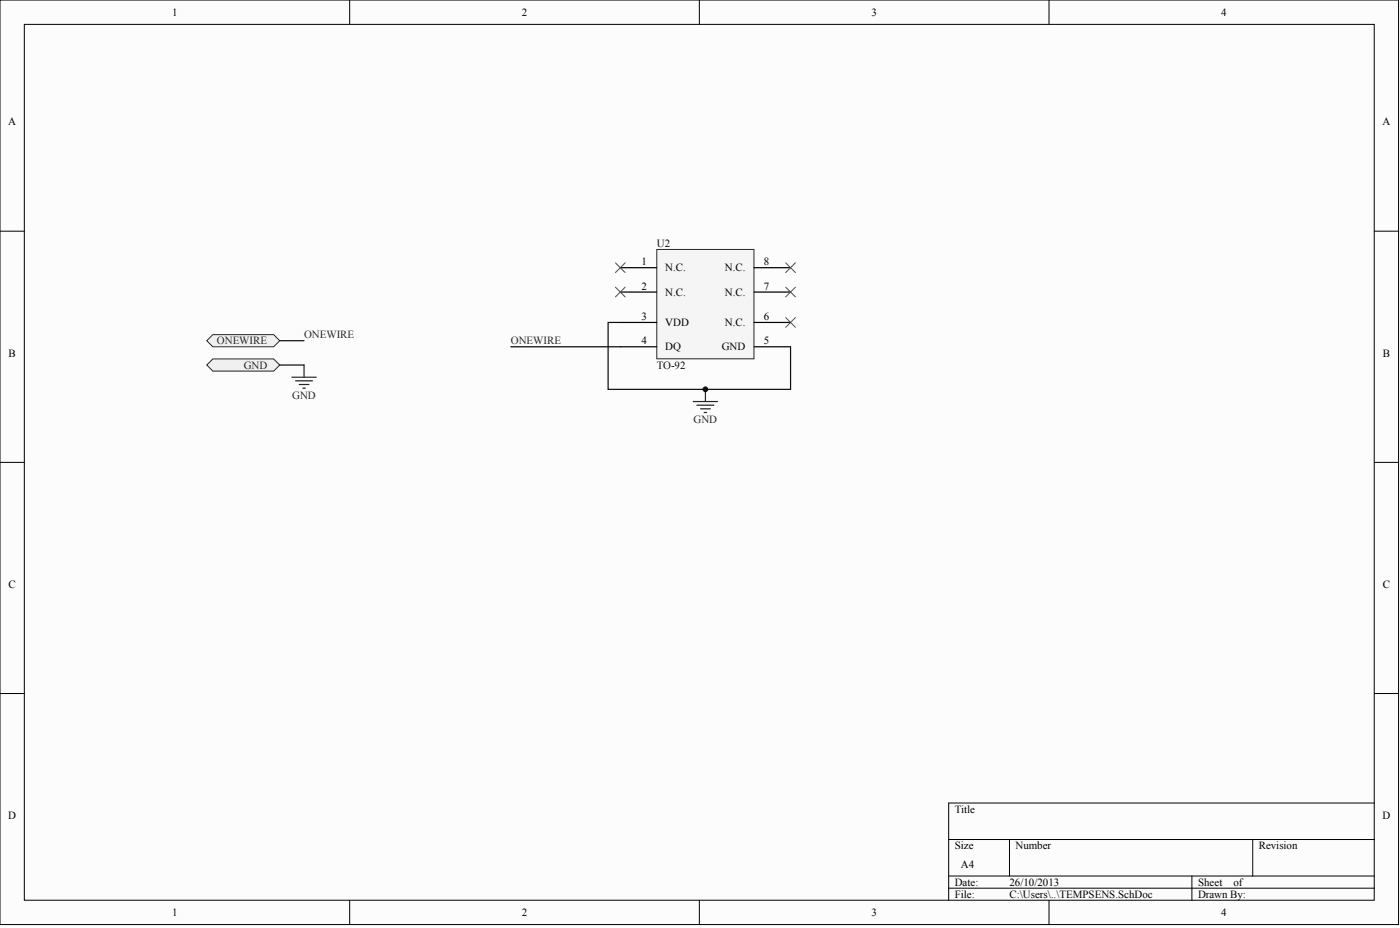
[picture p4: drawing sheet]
<svg xmlns="http://www.w3.org/2000/svg" width="487mm" height="322mm" viewBox="0 0 487 322" stroke-linecap="round" stroke-linejoin="round" font-family="sans-serif">
<g fill="#fcfcfc" stroke="#000" stroke-width=".35">
<path d="M0 0h486.3v321.2h-486.3z"/>
<path d="M8.5 8.5h469.4v304.3h-469.4z"/>
</g>
<g fill="none" stroke="#000" stroke-width=".35">
<path d="M121.6 0v8.5M243.2 0v8.5M364.8 0v8.5M0 80.3h8.5M477.9 80.3h8.5M0 160.7h8.5M477.9 160.7h8.5M0 241h8.5M477.9 241h8.5M477.9 279h-148v33.8M329.9 291.7h148M351 291.7v12.7"/>
<path d="M435.6 291.7v12.7M121.6 312.8v8.5M243.2 312.8v8.5M329.9 304.4h148M329.9 308.6h148M364.8 312.8v8.5M414.5 304.4v8.4"/>
</g>
<path d="M177.6 120.5h38.1" fill="none" stroke="#0e0e0e" stroke-width=".42"/>
<g fill="#f0f0f0" stroke="#262626" stroke-width=".35">
<path d="M71.9 126.8l2.1-2.1h21.2l2.1 2.1-2.1 2.1h-21.2z" fill-rule="evenodd"/>
<path d="M71.9 118.4l2.1-2.1h21.2l2.1 2.1-2.1 2.1h-21.2z" fill-rule="evenodd"/>
</g>
<path d="M101.5 131.1h8.5M102.8 132.3h5.9M104 133.6h3.4M105.3 134.9h.9M105.7 126.8v4.3" fill="none" stroke="#262626" stroke-width=".42"/>
<path d="M97.3 118.4h8.4M97.3 126.8h8.4" fill="none" stroke="#0e0e0e" stroke-width=".42"/>
<path d="M228.4 86.7h33.8v38h-33.8z" fill="#f5f5f5" stroke="#262626" stroke-width=".35"/>
<path d="M215.7 93h12.7M262.2 93h12.7M215.7 101.5h12.7M215.7 112h12.7M262.2 101.5h12.7M262.2 112h12.7M215.7 120.5h12.7M262.2 120.5h12.7" fill="none" stroke="#000" stroke-width=".42"/>
<path d="M214 91.3l3.4 3.4M214 99.8l3.4 3.4M217.4 91.3l-3.4 3.4M217.4 99.8l-3.4 3.4M273.2 91.3l3.4 3.4M273.2 99.8l3.4 3.4M276.6 91.3l-3.4 3.4M276.6 99.8l-3.4 3.4M273.2 110.3l3.4 3.4M276.6 110.3l-3.4 3.4" fill="none" stroke="#4c4c4c" stroke-width=".35"/>
<path d="M215.7 112h-4.2v23.3h63.4v-14.8" fill="none" stroke="#0e0e0e" stroke-width=".42"/>
<path d="M241.1 139.5h8.4M245.3 135.3v4.2M242.3 140.8h6M243.6 142.1h3.4M244.9 143.3h.8" fill="none" stroke="#262626" stroke-width=".42"/>
<circle cx="245.3" cy="135.3" r=".82" fill="#0e0e0e" stroke="#0e0e0e" stroke-width=".35"/>
<g font-size="3.8">
<text x="59.8" y="5.5">1</text>
<text x="181.4" y="5.5">2</text>
<text x="303" y="5.5">3</text>
<text x="424.6" y="5.5">4</text>
<text x="2.8" y="43.6">A</text>
<text x="480.8" y="43.6">A</text>
<text x="223.1" y="92.2">1</text>
<text x="231.3" y="94.3">N.C.</text>
<text x="252" y="94.3">N.C.</text>
<text x="265.6" y="92.2">8</text>
<text x="223.1" y="100.6">2</text>
<text x="265.6" y="100.6">7</text>
<text x="231.3" y="102.7">N.C.</text>
<text x="252" y="102.7">N.C.</text>
<text x="223.1" y="111.2">3</text>
<text x="231.3" y="113.3">VDD</text>
<text x="252" y="113.3">N.C.</text>
<text x="265.6" y="111.2">6</text>
<text x="223.1" y="119.6">4</text>
<text x="265.6" y="119.6">5</text>
<text x="3" y="123.9">B</text>
<text x="231.3" y="121.8">DQ</text>
<text x="251" y="121.8">GND</text>
<text x="480.9" y="123.9">B</text>
<text x="3" y="204.2">C</text>
<text x="480.9" y="204.2">C</text>
<text x="2.8" y="284.5">D</text>
<text x="332" y="282.4">Title</text>
<text x="480.8" y="284.5">D</text>
<text x="332" y="295.1">Size</text>
<text x="353.2" y="295.1">Number</text>
<text x="437.7" y="295.1">Revision</text>
<text x="334.1" y="301.4">A4</text>
<text x="332" y="307.8">Date:</text>
<text x="332" y="312">File:</text>
<text x="351" y="307.8">26/10/2013</text>
<text x="351" y="312">C:\Users\..\TEMPSENS.SchDoc</text>
<text x="416.6" y="307.8">Sheet</text>
<text x="416.6" y="312">Drawn By:</text>
<text x="428.9" y="307.8">of</text>
<text x="59.8" y="318.3">1</text>
<text x="181.4" y="318.3">2</text>
<text x="303" y="318.3">3</text>
<text x="424.6" y="318.3">4</text>
</g>
<g font-size="3.8" fill="#0e0e0e">
<text x="228.4" y="85.8">U2</text>
<text x="228.4" y="128.1">TO-92</text>
</g>
<g font-size="3.8" fill="#262626">
<text x="75.5" y="119.6">ONEWIRE</text>
<text x="105.7" y="117.5">ONEWIRE</text>
<text x="177.6" y="119.6">ONEWIRE</text>
<text x="84.8" y="128.1">GND</text>
<text x="101.6" y="138.7">GND</text>
<text x="241.2" y="147.1">GND</text>
</g>
</svg>
